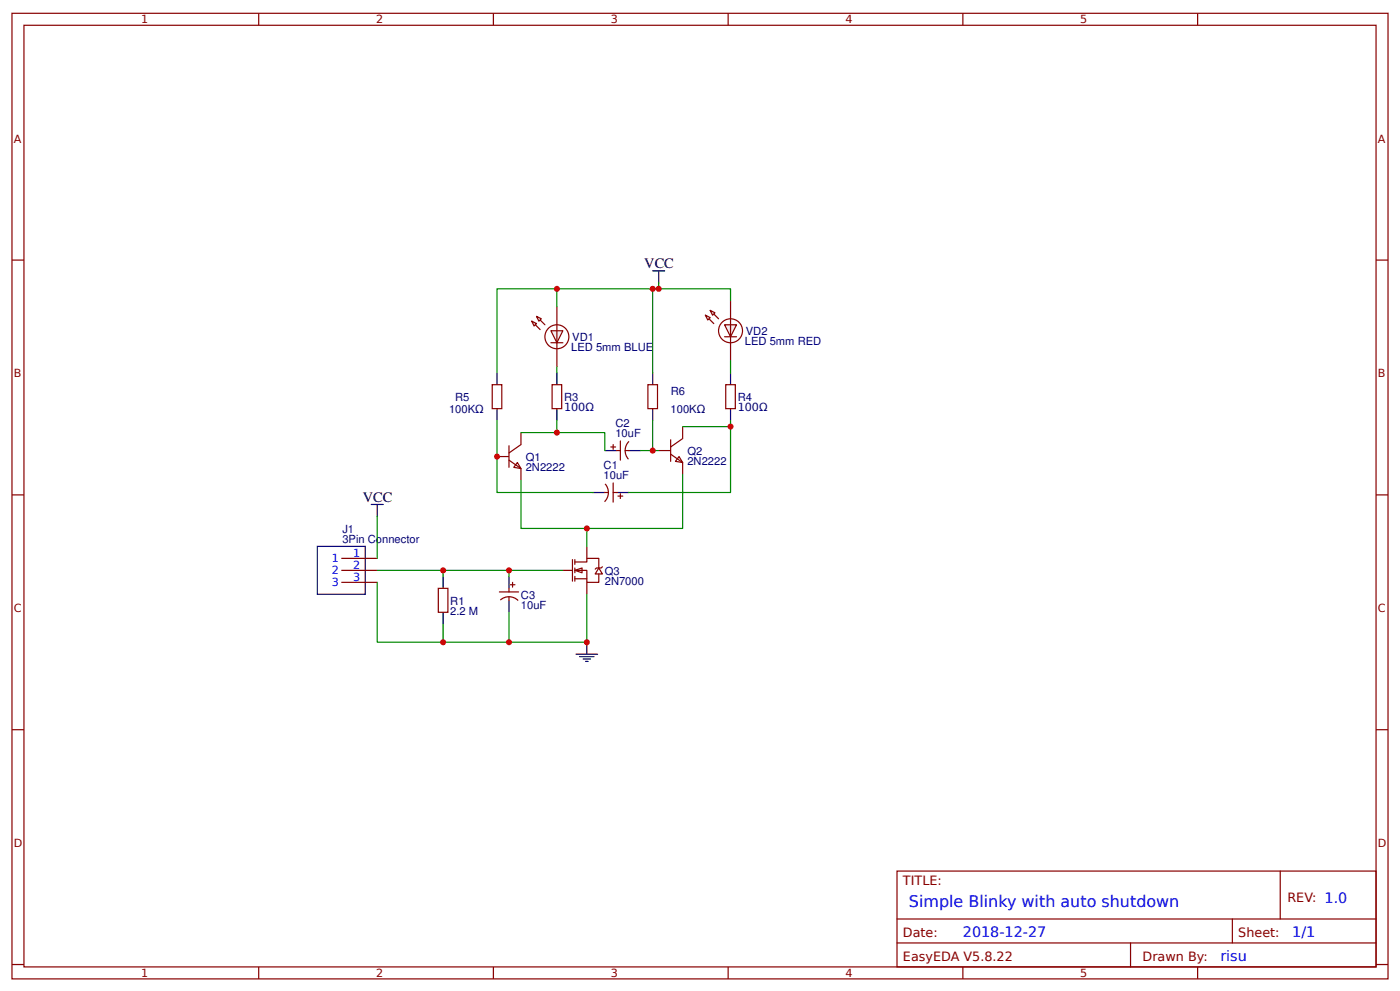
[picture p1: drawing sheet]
<svg xmlns="http://www.w3.org/2000/svg" width="309mm" height="219mm" viewBox="0 0 309 219" stroke-linecap="round" stroke-linejoin="round" font-family="sans-serif">
<g fill="none" stroke="#800" stroke-width=".26">
<path d="M2.6 2.9h304.1v213.3h-304.1zM5.3 5.6h298.7v207.9h-298.7zM57.1 2.9v2.7M109 2.9v2.7M160.9 2.9v2.7M212.7 2.9v2.7M264.6 2.9v2.7M2.6 57.4h2.7M304 57.4h2.7M123 67.8v5.3M123 75.7v5.3M108.7 85h2.2v5.2h-2.2z"/>
<path d="M112.4 98.5v4.7M115.1 95.5v2.7l-2.7 1.8M122 85h2.1v5.2h-2.1zM134.9 98.7h1.1M135.5 98.2v1M136.3 99.5h.8M137.1 97.4v4.2M138.1 99.5h.8M139 97.5a2.85 2.85 0 0 0-.2 3.9M143.1 85h2.2v5.2h-2.2zM145.5 99.5h2.7M148.2 97.1v4.8"/>
<path d="M150.8 94.2v2.7l-2.6 1.8M160.3 85h2.2v5.2h-2.2zM2.6 109.3h2.7M109.8 100.8h2.6M112.4 101.6l2.7 1.9v2.6M114.3 102.2l.8 1.3-1.6-.3zM133.6 108.8h.8M133.7 106.9a2.85 2.85 0 0 1-.1 3.9M135.5 106.7v4.2M135.5 108.8h.8M136.5 109.6h1.1M137.1 109v1.1"/>
<path d="M148.2 100.3l2.6 1.9v2.6M150 100.8l.8 1.4-1.6-.3zM304 109.3h2.7M2.6 161.2h2.7M304 161.2h2.7M198.2 192.4h105.8v21.1h-105.8zM282.8 192.4v10.6M2.6 213h2.7M57.1 213.5v2.7M109 213.5v2.7M160.9 213.5v2.7M198.2 203h105.8"/>
<path d="M198.2 208.3h105.8M212.7 213.5v2.7M249.8 208.3v5.2M264.6 213.5v2.7M272.3 203v5.3M304 213h2.7"/>
</g>
<g fill="none" stroke="#000" stroke-width=".26">
<path d="M144.2 59.8h2.6M145.5 59.8v2.7M109.8 82.3v2.7M109.8 90.2v2.7M123 82.3v2.7M123 90.2v2.7M133.6 99.5h2.7M138.9 99.5h2.7M144.2 82.3v2.7M144.2 90.2v2.7M161.4 82.3v2.7M161.4 90.2v2.7"/>
<path d="M131 108.8h2.6M136.3 108.8h2.6"/>
</g>
<path d="M109.8 92.9v15.9h21.2M115.1 95.5h18.5v4M123 92.9v2.6M141.6 99.5h3.9M144.2 92.9v6.6M150.8 94.2h10.6v14.6h-22.5M161.4 92.9v1.3M150.8 104.8v11.9h-35.7v-10.6" fill="none" stroke="#080" stroke-width=".26"/>
<path d="M121.7 73.1h2.7l-1.4 2.6z" fill="#efefef" stroke="#800" stroke-width=".26"/>
<path d="M117.5 70.9l1.8 1.9M118.5 69.9l1.9 1.8" fill="none" stroke="#800" stroke-width=".26"/>
<g fill="#efefef" stroke="#800" stroke-width=".26">
<path d="M118.5 69.9l1.1 .5-.5 .5z"/>
<path d="M117.5 70.9l1 .6-.5 .5z"/>
</g>
<g fill="none" stroke="#800" stroke-width=".26">
<path d="M121.7 75.7h2.7M123 73.1v2.6M161.4 66.4v5.3M161.4 74.4v5.3"/>
<circle cx="123" cy="74.4" r="2.65"/>
</g>
<path d="M160.1 71.7h2.6l-1.3 2.7z" fill="#efefef" stroke="#800" stroke-width=".26"/>
<path d="M155.8 69.6l1.9 1.9M156.9 68.6l1.8 1.8" fill="none" stroke="#800" stroke-width=".26"/>
<g fill="#efefef" stroke="#800" stroke-width=".26">
<path d="M156.9 68.6l1.1 .5-.6 .5z"/>
<path d="M155.8 69.6l1.1 .5-.5 .6z"/>
</g>
<g fill="none" stroke="#800" stroke-width=".26">
<path d="M160.1 74.4h2.6M161.4 71.7v2.7"/>
<circle cx="161.4" cy="73.1" r="2.65"/>
</g>
<path d="M123 63.8v4M144.2 63.8v18.5M145.5 62.5v1.3M161.4 66.4v-2.6h-51.6v18.5M161.4 79.7v2.6M123 81v1.3" fill="none" stroke="#080" stroke-width=".26"/>
<path d="M127 126l1.6-.6v1.1z" fill="#fefefe" stroke="#800" stroke-width=".26"/>
<g fill="none" stroke="#800" stroke-width=".26">
<path d="M75.4 126h7.9M75.4 123.3h7.9M75.4 128.6h7.9M96.8 129.9h2.2v5.3h-2.2zM110.3 130.7h4.3M110.5 132.5a2.85 2.85 0 0 1 4 .1M112.4 129.9v.8M112.4 131.8v.8M112.7 129.1h1.1M113.2 128.6v1.1M124.4 126h2.1M126.5 123.6v4.7"/>
<path d="M127 124.1h2.6v-.8h2.7v2.1M127 126h2.6v2.6h2.7v-1.8M127 127.8h2.6M127 123.6v1M127 125.4v1.1M127 127.3v1M129.6 120.7v2.6M129.6 128.6v2.7M132.3 125.4l.8 1.4h-1.6zM133.1 125.2l-.3 .2h-1l-.3 .3"/>
</g>
<path d="M83.3 114.1v9.2M129.6 116.7v4M83.3 128.6v13.2h14.6M83.3 126h14.6M112.4 126v1.3M112.4 135.2v6.6M124.4 126h-26.5v1.3M129.6 131.3v10.5h-31.7v-3.9" fill="none" stroke="#080" stroke-width=".26"/>
<path d="M82 111.4h2.7M83.3 111.4v2.7M70.1 120.7h10.6v10.6h-10.6zM97.9 127.3v2.6M97.9 135.2v2.7M112.4 127.3v2.6M112.4 132.6v2.6M127.3 144.5h4.7M128.1 145h3.1M128.9 145.5h1.5M129.4 146.1h.5M129.6 141.8v2.7" fill="none" stroke="#000" stroke-width=".26"/>
<g fill="#c00">
<circle cx="97.9" cy="126" r=".66"/>
<circle cx="97.9" cy="141.8" r=".66"/>
<circle cx="129.6" cy="141.8" r=".66"/>
<circle cx="112.4" cy="126" r=".66"/>
<circle cx="144.2" cy="63.8" r=".66"/>
<circle cx="161.4" cy="94.2" r=".66"/>
<circle cx="123" cy="95.5" r=".66"/>
<circle cx="109.8" cy="100.8" r=".66"/>
<circle cx="144.2" cy="99.5" r=".66"/>
<circle cx="145.5" cy="63.8" r=".66"/>
<circle cx="123" cy="63.8" r=".66"/>
<circle cx="129.6" cy="116.7" r=".66"/>
<circle cx="112.4" cy="141.8" r=".66"/>
</g>
<text font-size="3.5" fill="#00f" x="200.8" y="200.3">Simple Blinky with auto shutdown</text>
<g font-size="3.2">
<text x="142.3" y="59.3">VCC</text>
<text x="80.2" y="110.9">VCC</text>
</g>
<g font-size="3.2" fill="#00f">
<text x="212.7" y="206.9">2018-12-27</text>
<text x="285.5" y="206.9">1/1</text>
<text x="269.6" y="212.2">risu</text>
</g>
<g font-size="2.8" fill="#800">
<text x="199.5" y="195.6">TITLE:</text>
<text x="284.4" y="199.3">REV: 1.0</text>
<text x="199.5" y="206.9">Date:</text>
<text x="273.6" y="206.9">Sheet:</text>
<text x="199.5" y="212.2">EasyEDA V5.8.22</text>
<text x="252.4" y="212.2">Drawn By:</text>
</g>
<g font-size="2.5" fill="#800">
<text x="31.2" y="5.2">1</text>
<text x="83.1" y="5.2">2</text>
<text x="134.9" y="5.2">3</text>
<text x="186.8" y="5.2">4</text>
<text x="238.7" y="5.2">5</text>
<text x="3" y="31.5">A</text>
<text x="304.4" y="31.5">A</text>
<text x="3" y="83.4">B</text>
<text x="304.4" y="83.4">B</text>
<text x="3" y="135.2">C</text>
<text x="304.4" y="135.2">C</text>
<text x="3" y="187.1">D</text>
<text x="304.4" y="187.1">D</text>
<text x="31.2" y="215.8">1</text>
<text x="83.1" y="215.8">2</text>
<text x="134.9" y="215.8">3</text>
<text x="186.8" y="215.8">4</text>
<text x="238.7" y="215.8">5</text>
</g>
<g font-size="2.5" fill="#000080">
<text x="126.2" y="77.6">LED 5mm BLUE</text>
<text x="126.4" y="75.3">VD1</text>
<text x="164.6" y="76.3">LED 5mm RED</text>
<text x="164.8" y="74">VD2</text>
<text x="100.5" y="88.6">R5</text>
<text x="124.6" y="88.6">R3</text>
<text x="148.2" y="87.3">R6</text>
<text x="163" y="88.6">R4</text>
<text x="99.2" y="91.3">100KΩ</text>
<text x="124.6" y="90.8">100Ω</text>
<text x="136" y="94.3">C2</text>
<text x="148.2" y="91.3">100KΩ</text>
<text x="163" y="90.8">100Ω</text>
<text x="116.2" y="101.8">Q1</text>
<text x="136" y="96.6">10uF</text>
<text x="151.9" y="100.5">Q2</text>
<text x="116.2" y="104.1">2N2222</text>
<text x="133.4" y="105.9">10uF</text>
<text x="133.4" y="103.6">C1</text>
<text x="151.9" y="102.7">2N2222</text>
<text x="75.6" y="119.9">3Pin Connector</text>
<text x="75.6" y="117.6">J1</text>
<text x="133.6" y="129.2">2N7000</text>
<text x="133.6" y="126.9">Q3</text>
<text x="99.5" y="135.8">2.2 M</text>
<text x="99.5" y="133.5">R1</text>
<text x="115.1" y="134.5">10uF</text>
<text x="115.1" y="132.2">C3</text>
</g>
<g font-size="2.5" fill="#00f">
<text x="73.3" y="124.1">1</text>
<text x="78.1" y="123.1">1</text>
<text x="78.1" y="125.7">2</text>
<text x="73.3" y="126.8">2</text>
<text x="73.3" y="129.4">3</text>
<text x="78.1" y="128.3">3</text>
</g>
</svg>
